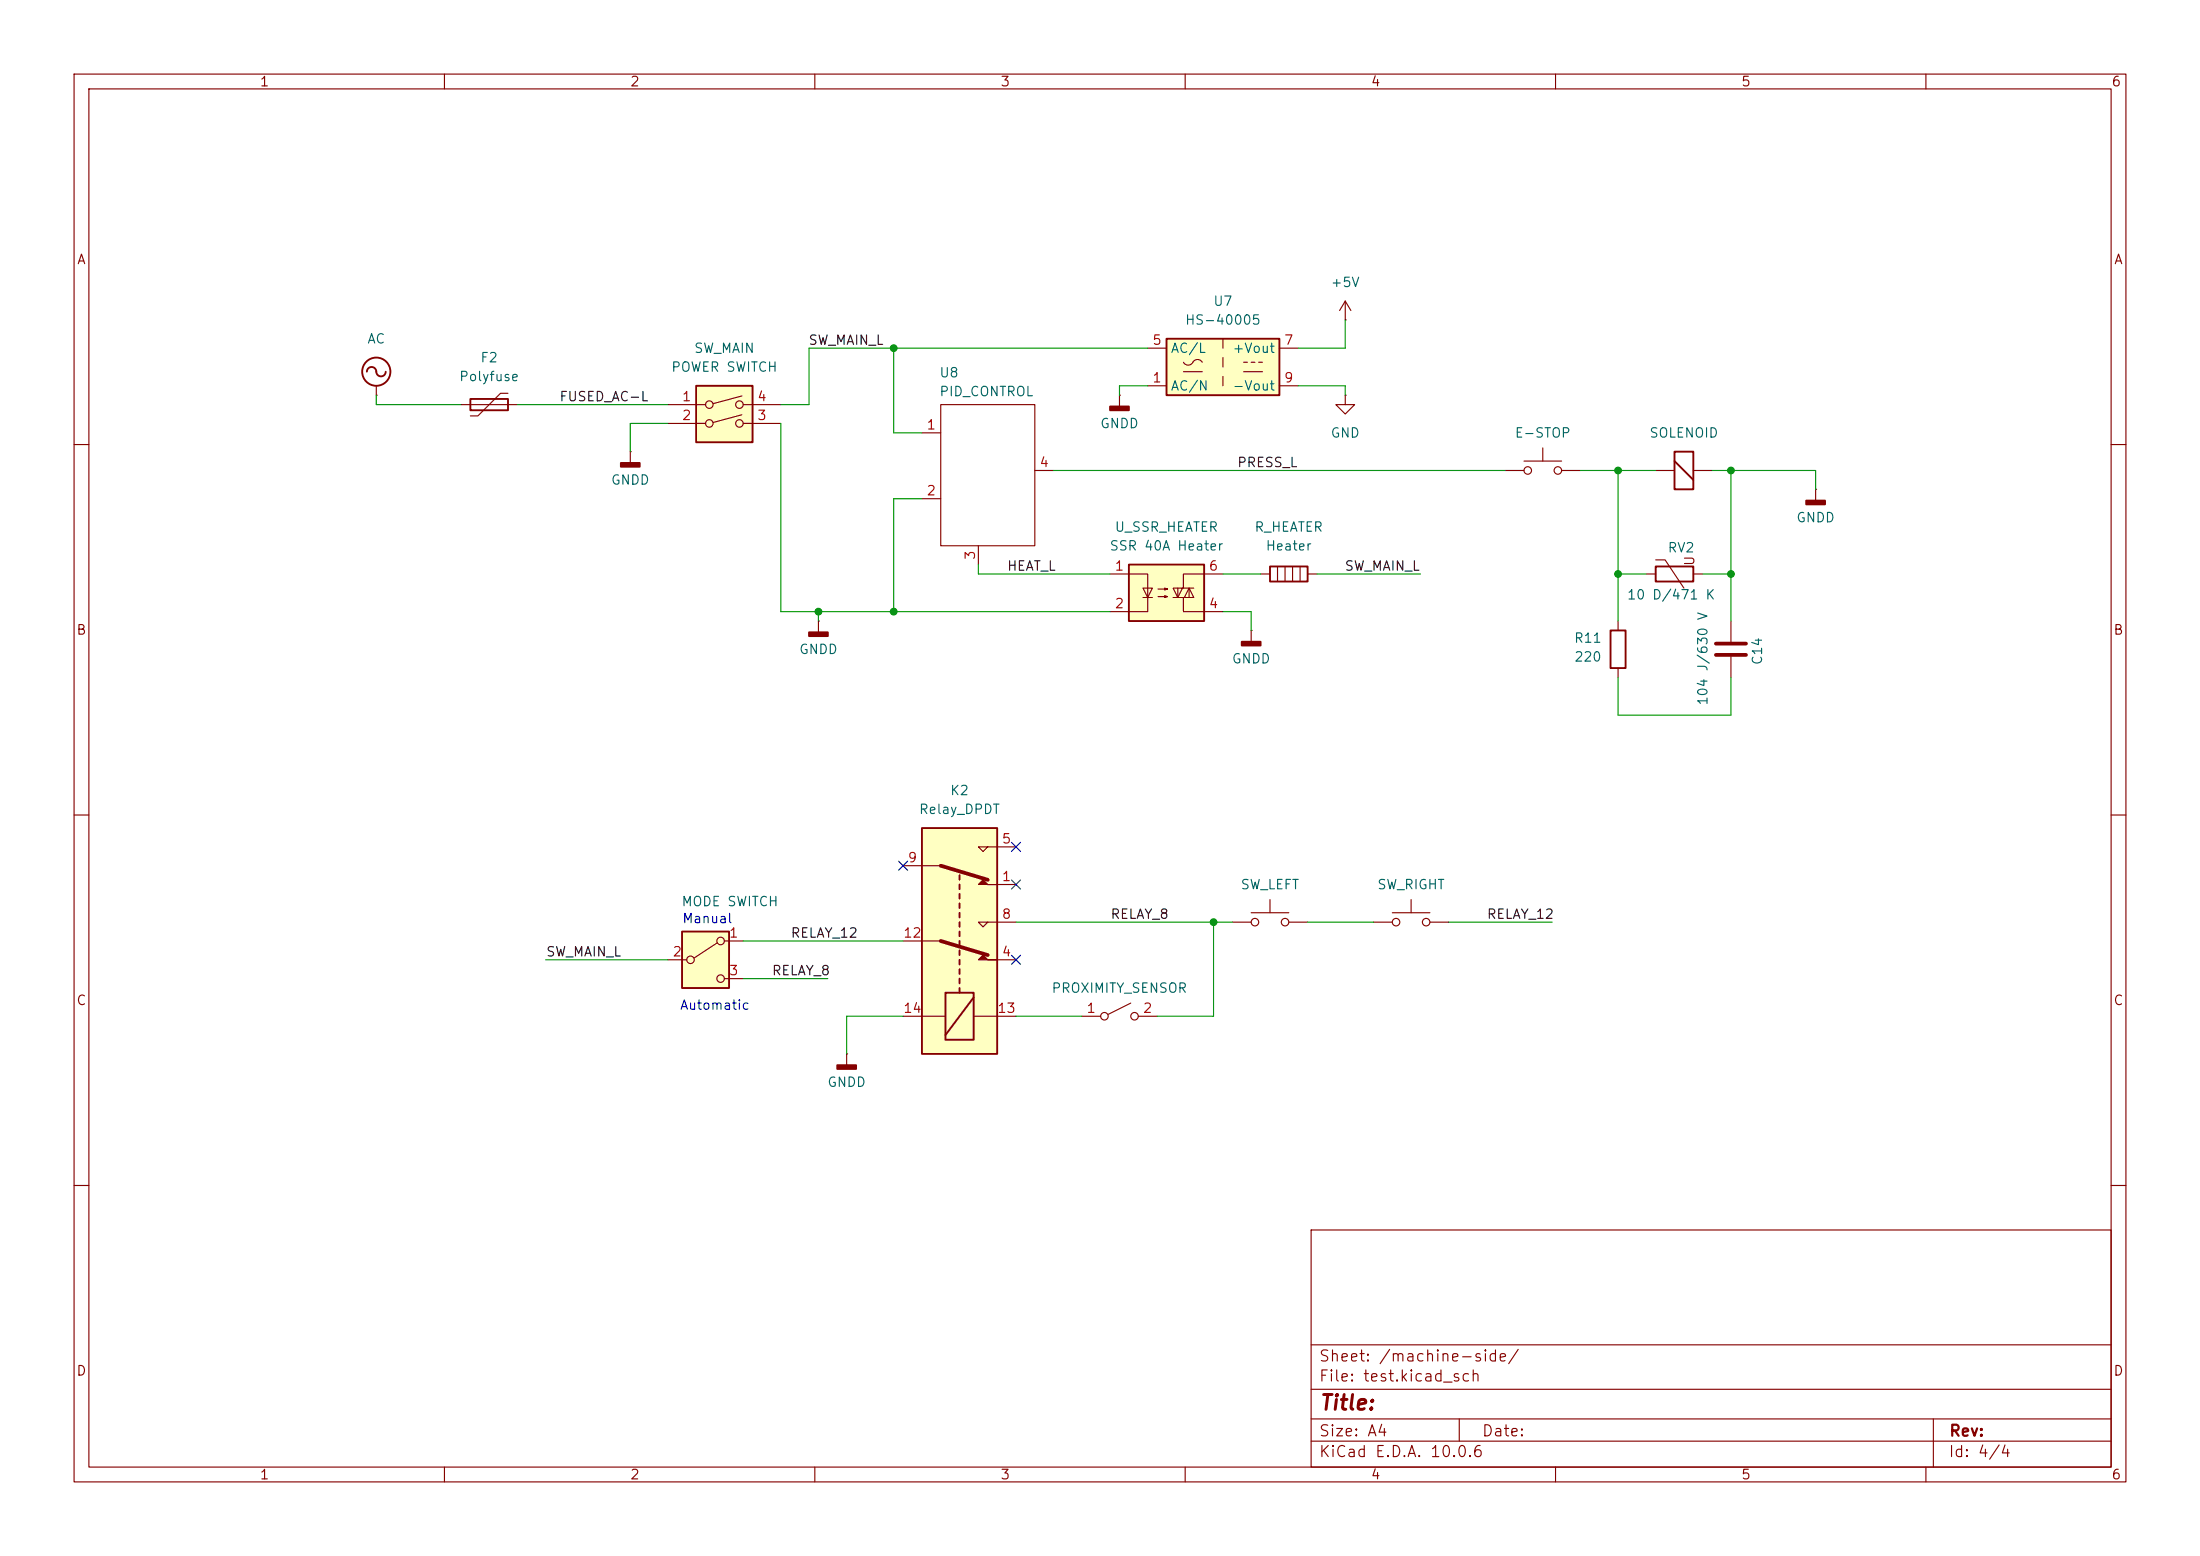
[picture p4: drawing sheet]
<svg xmlns="http://www.w3.org/2000/svg" width="297mm" height="210mm" viewBox="0 0 297 210" stroke-linecap="round" stroke-linejoin="round" font-family="sans-serif">
<g fill="none" stroke="#840000" stroke-width=".15">
<path d="M10 10h277v190h-277zM12 12h273v186h-273zM60 10v2M110 10v2M160 10v2M210 10v2M260 10v2M181.6 53.3v1.3h1.3l-1.3 1.3-1.3-1.3h1.3M181.6 53.3h.1M10 60h2M222.2 77.5h1.3M223.5 75.6h1.3l2.5 3.8"/>
<path d="M228.6 77.5h1.3M285 60h2M10 110h2M285 110h2M10 160h2M177 166h108v32h-108zM285 160h2M60 198v2M110 198v2M160 198v2M177 194.5h108M177 191.5h108"/>
<path d="M177 187.5h108M177 181.5h108M197 191.5v3M210 198v2M260 198v2M261 191.5v6.5"/>
</g>
<path d="M223.5 76.5h5.1v2h-5.1z" fill="none" stroke="#840000" stroke-width=".25"/>
<path d="M152.4 76.2h10.2v7.6h-10.2z" fill="#ffffc2"/>
<path d="M152.4 76.2h10.2v7.6h-10.2zM171.4 76.5h5.1v2h-5.1zM217.4 85.1h2.1v5.1h-2.1z" fill="none" stroke="#840000" stroke-width=".25"/>
<g fill="none" stroke="#840000" stroke-width=".15">
<path d="M149.9 77.5h5v5.1h-5M154.3 79.4h1.3l-.7 1.2zM156.3 79.5h1.3l-.4 .1v-.2l.4 .1M159 79.4v1.2M159.6 79.4l-.6 1.2-.6-1.2h2.8M160.5 79.4v1.2M165.1 77.5h-5.3v1.9M170.2 77.5h1.2M172.5 76.5v2M173.5 76.5v2M174.5 76.5v2M175.5 76.5v2"/>
<path d="M176.5 77.5h1.3M154.3 80.6h1.3M156.3 80.5h1.3l-.4 .1v-.2l.4 .1M158.4 80.6h2.8l-.7-1.2-.6 1.2M159.8 80.6v2h5.3M168.9 85.1h.1M168.9 85.1v1.5M218.4 83.8v1.3M218.4 90.2v1.2M233.7 83.8v2.8M233.7 88.6v2.8"/>
</g>
<path d="M167.6 86.6h2.6v.5h-2.6z" fill="#840000" stroke="#840000" stroke-width=".25"/>
<path d="M231.6 86.9h4.1M231.6 88.4h4.1" fill="none" stroke="#840000" stroke-width=".51"/>
<path d="M124.5 111.8h10.1v30.4h-10.1z" fill="#ffffc2"/>
<g fill="none" stroke="#840000" stroke-width=".15">
<path d="M121.9 116.8h5.1M133.3 114.3l-.6 .6-.6-.6h5.1M134.6 119.4h2.6M121.9 137.2h5.7M121.9 127h5.1M131.4 137.2h5.8M133.3 124.5l-.6 .6-.6-.6h5.1M134.6 129.5h2.6M146 137.2h2.6M152.7 135.4l-3.1 1.5M153.7 137.2h2.5M166.4 124.5h2.5"/>
<path d="M168.9 123.2h5.1M171.4 121.4v1.8M174 124.5h2.5M185.4 124.5h2.6M188 123.2h5M190.5 121.4v1.8M193 124.5h2.6M114.3 142.2h.1M114.3 142.2v1.6"/>
<circle cx="149.1" cy="137.2" r=".51"/>
<circle cx="153.2" cy="137.2" r=".51"/>
<circle cx="169.4" cy="124.5" r=".51"/>
<circle cx="173.5" cy="124.5" r=".51"/>
<circle cx="188.5" cy="124.5" r=".51"/>
<circle cx="192.5" cy="124.5" r=".51"/>
</g>
<g fill="#840000" stroke="#840000" stroke-width=".15">
<path d="M132.7 118.7l.6 .7h1.3h-2.5z"/>
<path d="M132.1 129.5l.6-.6 .6 .6h1.3z"/>
</g>
<g fill="none" stroke="#840000" stroke-width=".25">
<path d="M124.5 111.8h10.1v30.4h-10.1zM129.5 118.1v.6M129.5 119.4v.6M127.6 134h3.8v6.3h-3.8zM129.5 120.7v.6M129.5 121.9v.7M129.5 123.2v.6M129.5 124.5v.6M129.5 125.7v.7M129.5 127v.6M129.5 128.3v.6M129.5 129.5v.7"/>
<path d="M129.5 130.8v.6M129.5 132.1v.6M129.5 133.4v.6M131.4 134.6l-3.8 5.1"/>
</g>
<path d="M127 116.8l6.3 1.9M127 127l6.3 1.9" fill="none" stroke="#840000" stroke-width=".51"/>
<path d="M113 143.8h2.6v.5h-2.6z" fill="#840000" stroke="#840000" stroke-width=".25"/>
<path d="M92.1 125.7h6.3v7.7h-6.3z" fill="#ffffc2"/>
<g fill="none" stroke="#840000" stroke-width=".15">
<path d="M90.2 129.5h2.5M96.8 127.3l-3.1 2M97.8 127h2.5M97.8 132.1h2.5"/>
<circle cx="93.2" cy="129.5" r=".51"/>
<circle cx="97.3" cy="127" r=".51"/>
<circle cx="97.3" cy="132.1" r=".51"/>
</g>
<path d="M92.1 125.7h6.3v7.7h-6.3z" fill="none" stroke="#840000" stroke-width=".25"/>
<path d="M157.5 45.7h15.2v7.6h-15.2z" fill="#ffffc2"/>
<g fill="none" stroke="#840000" stroke-width=".25">
<path d="M49.5 50.2a.67 .67 0 0 1 .8-.7 .67 .67 0 0 1 .5 .9 .64 .64 0 0 0 .7 .4 .64 .64 0 0 0 .6-.6M63.5 53.8h5.1v1.6h-5.1zM157.5 45.7h15.2v7.6h-15.2zM226.1 61h2.5v5h-2.5zM226.1 62.2l2.5 2.6"/>
<circle cx="50.8" cy="50.2" r="1.9"/>
</g>
<g fill="none" stroke="#840000" stroke-width=".15">
<path d="M50.8 53.3h.1M50.8 52.1v1.2M62.2 54.6h7.6M68.6 53.1h-1l-3.1 3h-1M124.5 58.4h2.5M127 54.6h12.7v19.1h-12.7zM154.9 52.1h2.6M154.9 47h2.6M159.8 48.9a.77 .77 0 0 0 .7 .4 .77 .77 0 0 0 .7-.6 .73 .73 0 0 1 1.1 .2M159.8 50.2h2.5M165.1 45.7v1.3M165.1 48.3v1.2"/>
<path d="M165.1 50.8v1.3M167.9 50.2h2.5M167.9 48.9h.5M168.9 48.9h.5M169.9 48.9h.5M172.7 52.1h2.6M172.7 47h2.6M181.6 43.2h.1M181.6 40.6l-.8 1.3M181.6 40.6l.8 1.3M181.6 40.6v2.6M124.5 67.3h2.5"/>
<path d="M132.1 73.7v2.5M139.7 63.5h2.5M203.2 63.5h2.5M205.7 62.2h5.1M208.3 60.5v1.7M210.8 63.5h2.6M223.5 63.5h2.6M228.6 63.5h2.5M245.1 66h.1M245.1 66v1.6M110.5 83.8h.1M110.5 83.8v1.5"/>
<circle cx="206.2" cy="63.5" r=".51"/>
<circle cx="210.3" cy="63.5" r=".51"/>
</g>
<g fill="#840000" stroke="#840000" stroke-width=".25">
<path d="M109.2 85.3h2.6v.6h-2.6z"/>
<path d="M243.8 67.6h2.6v.5h-2.6z"/>
</g>
<path d="M94 52.1h7.6v7.6h-7.6z" fill="#ffffc2"/>
<g fill="none" stroke="#840000" stroke-width=".15">
<path d="M90.2 54.6h5M90.2 57.2h5M100.2 53.4l-3.9 1.1M100.2 56l-3.9 1M100.3 54.6h5.1M100.3 57.2h5.1M151.1 53.3h.1M151.1 53.3v1.6M85.1 61h.1M85.1 61v1.5"/>
<circle cx="95.8" cy="54.6" r=".51"/>
<circle cx="95.8" cy="57.2" r=".51"/>
<circle cx="99.8" cy="54.6" r=".51"/>
<circle cx="99.8" cy="57.2" r=".51"/>
</g>
<path d="M94 52.1h7.6v7.6h-7.6z" fill="none" stroke="#840000" stroke-width=".25"/>
<g fill="#840000" stroke="#840000" stroke-width=".25">
<path d="M83.8 62.5h2.6v.5h-2.6z"/>
<path d="M149.9 54.9h2.5v.5h-2.5z"/>
</g>
<g fill="none" stroke="#009600" stroke-width=".15">
<path d="M50.8 53.3v1.3h11.4M69.8 54.6h20.4M90.2 57.2h-5.1v3.8M105.4 57.2v25.4h44.5M120.6 47v11.4h3.9M154.9 47h-45.7v7.6h-3.8M154.9 52.1h-3.8v1.2M175.3 52.1h6.3v1.2M181.6 43.2v3.8h-6.3M124.5 67.3h-3.9v15.3M132.1 76.2v1.3h17.8M142.2 63.5h61"/>
<path d="M165.1 77.5h5.1M177.8 77.5h14M213.4 63.5h10.1M218.4 63.5v20.3M218.4 77.5h3.8M229.9 77.5h3.8M231.1 63.5h14v2.5M233.7 63.5v20.3M110.5 82.6v1.2M165.1 82.6h3.8v2.5M218.4 91.4v5.1h15.3v-5.1M73.7 129.5h16.5"/>
<path d="M100.3 127h21.6M100.3 132.1h11.5M121.9 137.2h-7.6v5M137.2 124.5h29.2M137.2 137.2h8.8M163.8 124.5v12.7h-7.6M176.5 124.5h8.9M195.6 124.5h13.9"/>
</g>
<path d="M121.3 116.2l1.2 1.2M122.5 116.2l-1.2 1.2M136.6 113.7l1.2 1.2M136.6 118.8l1.2 1.2M137.8 113.7l-1.2 1.2M137.8 118.8l-1.2 1.2M136.6 128.9l1.2 1.2M137.8 128.9l-1.2 1.2" fill="none" stroke="#000084" stroke-width=".15"/>
<g fill="#009600" stroke="#009600" stroke-width=".14">
<circle cx="120.6" cy="82.6" r=".46"/>
<circle cx="110.5" cy="82.6" r=".46"/>
<circle cx="120.6" cy="47" r=".46"/>
<circle cx="233.7" cy="63.5" r=".46"/>
<circle cx="218.4" cy="63.5" r=".46"/>
<circle cx="218.4" cy="77.5" r=".46"/>
<circle cx="233.7" cy="77.5" r=".46"/>
<circle cx="163.8" cy="124.5" r=".46"/>
</g>
<text font-size="2" fill="#840000" x="178" y="190.8">Title:</text>
<g font-size="1.5" fill="#840000">
<text x="178" y="184.1">Sheet: /machine-side/</text>
<text x="178" y="186.8">File: test.kicad_sch</text>
<text x="178" y="197">KiCad E.D.A. 10.0.6</text>
<text x="178" y="194.2">Size: A4</text>
<text x="200" y="194.2">Date:</text>
<text x="263" y="197">Id: 4/4</text>
<text x="263" y="194.2">Rev:</text>
</g>
<g font-size="1.3" fill="#840000">
<text x="35" y="12">1</text>
<text x="85" y="12">2</text>
<text x="135" y="12">3</text>
<text x="185" y="12">4</text>
<text x="235" y="12">5</text>
<text x="285" y="12">6</text>
<text x="10.3" y="36">A</text>
<text x="285.3" y="36">A</text>
<text x="229.1" y="76.5" transform="rotate(-90 229.1 76.5)">U</text>
<text x="10.2" y="86">B</text>
<text x="285.2" y="86">B</text>
<text x="10.2" y="136">C</text>
<text x="285.2" y="136">C</text>
<text x="10.2" y="186">D</text>
<text x="285.2" y="186">D</text>
<text x="35" y="200">1</text>
<text x="85" y="200">2</text>
<text x="135" y="200">3</text>
<text x="185" y="200">4</text>
<text x="235" y="200">5</text>
<text x="285" y="200">6</text>
</g>
<g font-size="1.3" fill="#006464">
<text x="163.7" y="41.6">U7</text>
<text x="179.5" y="39.1">+5V</text>
<text x="49.5" y="46.7">AC</text>
<text x="93.6" y="48">SW_MAIN</text>
<text x="158" y="48">AC/L</text>
<text x="159.9" y="44.1">HS-40005</text>
<text x="166.3" y="48">+Vout</text>
<text x="61.9" y="51.8">Polyfuse</text>
<text x="64.8" y="49.2">F2</text>
<text x="90.5" y="50.5">POWER SWITCH</text>
<text x="126.7" y="51.3">U8</text>
<text x="126.7" y="53.8">PID_CONTROL</text>
<text x="158" y="53">AC/N</text>
<text x="166.3" y="53">-Vout</text>
<text x="148.4" y="58.1">GNDD</text>
<text x="179.5" y="59.4">GND</text>
<text x="204.4" y="59.4">E-STOP</text>
<text x="222.6" y="59.4">SOLENOID</text>
<text x="82.4" y="65.7">GNDD</text>
<text x="242.4" y="70.8">GNDD</text>
<text x="149.7" y="74.6">SSR 40A Heater</text>
<text x="150.4" y="72.1">U_SSR_HEATER</text>
<text x="169.3" y="72.1">R_HEATER</text>
<text x="170.8" y="74.6">Heater</text>
<text x="225" y="74.9">RV2</text>
<text x="219.6" y="81.2">10 D/471 K</text>
<text x="107.8" y="88.6">GNDD</text>
<text x="166.2" y="89.9">GNDD</text>
<text x="212.4" y="87.1">R11</text>
<text x="212.4" y="89.6">220</text>
<text x="238.2" y="89.9" transform="rotate(-90 238.2 89.9)">C14</text>
<text x="230.8" y="95.3" transform="rotate(-90 230.8 95.3)">104 J/630 V</text>
<text x="128.2" y="107.6">K2</text>
<text x="124" y="110.2">Relay_DPDT</text>
<text x="91.9" y="122.6">MODE SWITCH</text>
<text x="167.4" y="120.3">SW_LEFT</text>
<text x="185.8" y="120.3">SW_RIGHT</text>
<text x="141.9" y="134.3">PROXIMITY_SENSOR</text>
<text x="111.6" y="147">GNDD</text>
</g>
<g font-size="1.3" fill="#0f0f0f">
<text x="109.1" y="46.9">SW_MAIN_L</text>
<text x="75.4" y="54.5">FUSED_AC-L</text>
<text x="166.9" y="63.4">PRESS_L</text>
<text x="135.9" y="77.3">HEAT_L</text>
<text x="181.4" y="77.3">SW_MAIN_L</text>
<text x="149.8" y="124.3">RELAY_8</text>
<text x="200.6" y="124.3">RELAY_12</text>
<text x="73.6" y="129.4">SW_MAIN_L</text>
<text x="104.1" y="132">RELAY_8</text>
<text x="106.7" y="126.9">RELAY_12</text>
</g>
<g font-size="1.3" fill="#a90000">
<text x="155.5" y="46.9">5</text>
<text x="173.3" y="46.9">7</text>
<text x="155.5" y="51.9">1</text>
<text x="173.3" y="51.9">9</text>
<text x="92" y="54.5">1</text>
<text x="92" y="57">2</text>
<text x="102.1" y="57">3</text>
<text x="102.1" y="54.5">4</text>
<text x="125" y="58.3">1</text>
<text x="140.2" y="63.4">4</text>
<text x="125" y="67.2">2</text>
<text x="131.9" y="75.7" transform="rotate(-90 131.9 75.7)">3</text>
<text x="150.4" y="77.3">1</text>
<text x="163.1" y="77.3">6</text>
<text x="150.4" y="82.4">2</text>
<text x="163.1" y="82.4">4</text>
<text x="122.5" y="116.7">9</text>
<text x="135.2" y="119.2">1</text>
<text x="135.2" y="114.2">5</text>
<text x="135.2" y="124.3">8</text>
<text x="90.7" y="129.4">2</text>
<text x="98.3" y="126.9">1</text>
<text x="98.3" y="131.9">3</text>
<text x="121.9" y="126.9">12</text>
<text x="135.2" y="129.4">4</text>
<text x="121.9" y="137">14</text>
<text x="134.6" y="137">13</text>
<text x="146.6" y="137">1</text>
<text x="154.2" y="137">2</text>
</g>
<g font-size="1.3" fill="#0000c2">
<text x="92" y="124.9">Manual</text>
<text x="91.7" y="136.6">Automatic</text>
</g>
</svg>
